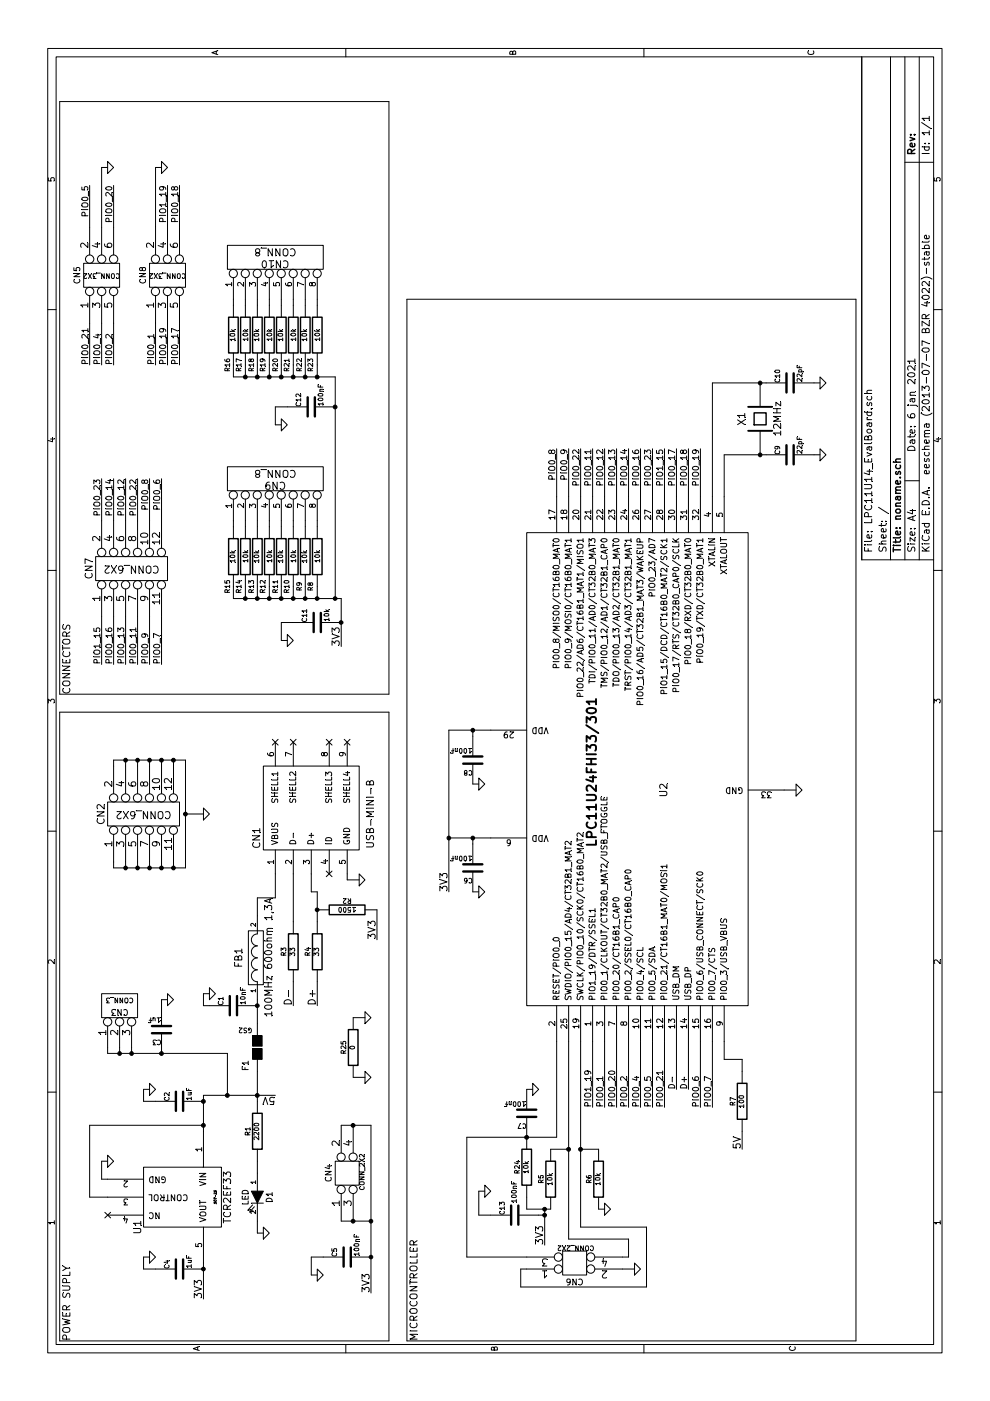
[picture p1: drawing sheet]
EESchema Schematic File Version 2
LIBS:power
LIBS:device
LIBS:transistors
LIBS:conn
LIBS:linear
LIBS:regul
LIBS:74xx
LIBS:cmos4000
LIBS:adc-dac
LIBS:memory
LIBS:xilinx
LIBS:special
LIBS:microcontrollers
LIBS:dsp
LIBS:microchip
LIBS:analog_switches
LIBS:motorola
LIBS:texas
LIBS:intel
LIBS:audio
LIBS:interface
LIBS:digital-audio
LIBS:philips
LIBS:display
LIBS:cypress
LIBS:siliconi
LIBS:opto
LIBS:atmel
LIBS:contrib
LIBS:valves
LIBS:LPC11U14_EvalBoard-cache
EELAYER 27 0
EELAYER END
$Descr A4 11693 8268
encoding utf-8
Sheet 1 1
Title "noname.sch"
Date "6 jan 2021"
Rev ""
Comp ""
Comment1 ""
Comment2 ""
Comment3 ""
Comment4 ""
$EndDescr
$Comp
L USB-MINI-B CN1
U 1 1
P 4950 2600
F 0 "CN1" H 4700 3050 60  0000 C CNN
F 1 "USB-MINI-B" H 4900 2100 60  0000 C CNN
F 2 "~" H 4950 2600 60  0000 C CNN
F 3 "~" H 4950 2600 60  0000 C CNN
	1    4950 2600
	1    0    0    -1  
$EndComp
$Comp
L GND #PWR?
U 1 1
P 4350 3000
F 0 "#PWR?" H 4350 3000 30  0001 C CNN
F 1 "GND" H 4350 2930 30  0001 C CNN
F 2 "~" H 4350 3000 60  0000 C CNN
F 3 "~" H 4350 3000 60  0000 C CNN
	1    4350 3000
	1    0    0    -1  
$EndComp
$Comp
L C C1
U 1 1
P 3300 1950
F 0 "C1" H 3300 2050 40  0000 L CNN
F 1 "10nF" H 3306 1865 40  0000 L CNN
F 2 "~" H 3338 1800 30  0000 C CNN
F 3 "~" H 3300 1950 60  0000 C CNN
	1    3300 1950
	1    0    0    -1  
$EndComp
$Comp
L CRYSTAL X1
U 1 1
P 8200 6350
F 0 "X1" H 8200 6500 60  0000 C CNN
F 1 "12MHz" H 8200 6200 60  0000 C CNN
F 2 "~" H 8200 6350 60  0000 C CNN
F 3 "~" H 8200 6350 60  0000 C CNN
	1    8200 6350
	1    0    0    -1  
$EndComp
$Comp
L FILTER FB1
U 1 1
P 3700 2150
F 0 "FB1" H 3700 2300 60  0000 C CNN
F 1 "100MHz 600ohm 1,3A" H 3700 2050 60  0000 C CNN
F 2 "~" H 3700 2150 60  0000 C CNN
F 3 "~" H 3700 2150 60  0000 C CNN
	1    3700 2150
	1    0    0    -1  
$EndComp
$Comp
L LED D1
U 1 1
P 1700 2150
F 0 "D1" H 1700 2250 50  0000 C CNN
F 1 "LED" H 1700 2050 50  0000 C CNN
F 2 "~" H 1700 2150 60  0000 C CNN
F 3 "~" H 1700 2150 60  0000 C CNN
	1    1700 2150
	-1   0    0    1   
$EndComp
$Comp
L R R3
U 1 1
P 3750 2450
F 0 "R3" V 3830 2450 40  0000 C CNN
F 1 "33" V 3757 2451 40  0000 C CNN
F 2 "~" V 3680 2450 30  0000 C CNN
F 3 "~" H 3750 2450 30  0000 C CNN
	1    3750 2450
	0    -1   -1   0   
$EndComp
$Comp
L R R4
U 1 1
P 3750 2650
F 0 "R4" V 3830 2650 40  0000 C CNN
F 1 "33" V 3757 2651 40  0000 C CNN
F 2 "~" V 3680 2650 30  0000 C CNN
F 3 "~" H 3750 2650 30  0000 C CNN
	1    3750 2650
	0    -1   -1   0   
$EndComp
NoConn ~ 4400 2750
NoConn ~ 5500 2750
NoConn ~ 5500 2450
NoConn ~ 5500 2300
NoConn ~ 5500 2900
$Comp
L GND #PWR?
U 1 1
P 3400 1750
F 0 "#PWR?" H 3400 1750 30  0001 C CNN
F 1 "GND" H 3400 1680 30  0001 C CNN
F 2 "~" H 3400 1750 60  0000 C CNN
F 3 "~" H 3400 1750 60  0000 C CNN
	1    3400 1750
	1    0    0    -1  
$EndComp
$Comp
L R R1
U 1 1
P 2250 2150
F 0 "R1" V 2330 2150 40  0000 C CNN
F 1 "2200" V 2257 2151 40  0000 C CNN
F 2 "~" V 2180 2150 30  0000 C CNN
F 3 "~" H 2250 2150 30  0000 C CNN
	1    2250 2150
	0    -1   -1   0   
$EndComp
$Comp
L GND #PWR?
U 1 1
P 1400 2200
F 0 "#PWR?" H 1400 2200 30  0001 C CNN
F 1 "GND" H 1400 2130 30  0001 C CNN
F 2 "~" H 1400 2200 60  0000 C CNN
F 3 "~" H 1400 2200 60  0000 C CNN
	1    1400 2200
	1    0    0    -1  
$EndComp
$Comp
L TCR2EF33 U1
U 1 1
P 1700 1600
F 0 "U1" H 1950 1150 60  0000 C CNN
F 1 "TCR2EF33" H 1700 1900 60  0000 C CNN
F 2 "" H 1700 1600 60  0000 C CNN
F 3 "" H 1700 1600 60  0000 C CNN
	1    1700 1600
	-1   0    0    1   
$EndComp
$Comp
L C C2
U 1 1
P 2500 1500
F 0 "C2" H 2500 1600 40  0000 L CNN
F 1 "1uF" H 2506 1415 40  0000 L CNN
F 2 "~" H 2538 1350 30  0000 C CNN
F 3 "~" H 2500 1500 60  0000 C CNN
	1    2500 1500
	1    0    0    -1  
$EndComp
$Comp
L C C4
U 1 1
P 1100 1500
F 0 "C4" H 1100 1600 40  0000 L CNN
F 1 "1uF" H 1106 1415 40  0000 L CNN
F 2 "~" H 1138 1350 30  0000 C CNN
F 3 "~" H 1100 1500 60  0000 C CNN
	1    1100 1500
	1    0    0    -1  
$EndComp
Text Label 2550 2300 1    60   ~ 0
5V
$Comp
L GND #PWR?
U 1 1
P 2000 900
F 0 "#PWR?" H 2000 900 30  0001 C CNN
F 1 "GND" H 2000 830 30  0001 C CNN
F 2 "~" H 2000 900 60  0000 C CNN
F 3 "~" H 2000 900 60  0000 C CNN
	1    2000 900 
	1    0    0    -1  
$EndComp
NoConn ~ 1550 900 
$Comp
L GND #PWR?
U 1 1
P 2600 1250
F 0 "#PWR?" H 2600 1250 30  0001 C CNN
F 1 "GND" H 2600 1180 30  0001 C CNN
F 2 "~" H 2600 1250 60  0000 C CNN
F 3 "~" H 2600 1250 60  0000 C CNN
	1    2600 1250
	1    0    0    -1  
$EndComp
$Comp
L GND #PWR?
U 1 1
P 1200 1250
F 0 "#PWR?" H 1200 1250 30  0001 C CNN
F 1 "GND" H 1200 1180 30  0001 C CNN
F 2 "~" H 1200 1250 60  0000 C CNN
F 3 "~" H 1200 1250 60  0000 C CNN
	1    1200 1250
	1    0    0    -1  
$EndComp
Text Label 850  1700 0    60   ~ 0
3V3
Text Label 3300 2450 0    60   ~ 0
D-
Text Label 3300 2650 0    60   ~ 0
D+
$Comp
L LPC11U24FHI33/301 U2
U 1 1
P 5100 5350
F 0 "U2" H 5100 5150 60  0000 C CNN
F 1 "LPC11U24FHI33/301" H 5250 5750 79  0000 C CNB
F 2 "" H 5100 5350 60  0000 C CNN
F 3 "" H 5100 5350 60  0000 C CNN
	1    5100 5350
	1    0    0    -1  
$EndComp
$Comp
L CONN_2X2 CN6
U 1 1
P 1150 4800
F 0 "CN6" H 1150 4950 50  0000 C CNN
F 1 "CONN_2X2" H 1160 4670 40  0000 C CNN
F 2 "~" H 1150 4800 60  0000 C CNN
F 3 "~" H 1150 4800 60  0000 C CNN
	1    1150 4800
	0    -1   1    0   
$EndComp
$Comp
L C C3
U 1 1
P 3100 1350
F 0 "C3" H 3100 1450 40  0000 L CNN
F 1 "1uF" H 3106 1265 40  0000 L CNN
F 2 "~" H 3138 1200 30  0000 C CNN
F 3 "~" H 3100 1350 60  0000 C CNN
	1    3100 1350
	0    -1   -1   0   
$EndComp
$Comp
L CONN_3 CN3
U 1 1
P 3300 1000
F 0 "CN3" V 3250 1000 50  0000 C CNN
F 1 "CONN_3" V 3350 1000 40  0000 C CNN
F 2 "~" H 3300 1000 60  0000 C CNN
F 3 "~" H 3300 1000 60  0000 C CNN
	1    3300 1000
	1    0    0    -1  
$EndComp
$Comp
L GND #PWR?
U 1 1
P 3350 1400
F 0 "#PWR?" H 3350 1400 30  0001 C CNN
F 1 "GND" H 3350 1330 30  0001 C CNN
F 2 "~" H 3350 1400 60  0000 C CNN
F 3 "~" H 3350 1400 60  0000 C CNN
	1    3350 1400
	1    0    0    -1  
$EndComp
$Comp
L C C7
U 1 1
P 2400 4400
F 0 "C7" H 2400 4500 40  0000 L CNN
F 1 "100nF" H 2406 4315 40  0000 L CNN
F 2 "~" H 2438 4250 30  0000 C CNN
F 3 "~" H 2400 4400 60  0000 C CNN
	1    2400 4400
	0    -1   -1   0   
$EndComp
$Comp
L R R24
U 1 1
P 1950 4400
F 0 "R24" V 2030 4400 40  0000 C CNN
F 1 "10k" V 1957 4401 40  0000 C CNN
F 2 "~" V 1880 4400 30  0000 C CNN
F 3 "~" H 1950 4400 30  0000 C CNN
	1    1950 4400
	0    -1   -1   0   
$EndComp
$Comp
L GND #PWR?
U 1 1
P 2600 4450
F 0 "#PWR?" H 2600 4450 30  0001 C CNN
F 1 "GND" H 2600 4380 30  0001 C CNN
F 2 "~" H 2600 4450 60  0000 C CNN
F 3 "~" H 2600 4450 60  0000 C CNN
	1    2600 4450
	1    0    0    -1  
$EndComp
$Comp
L GND #PWR?
U 1 1
P 1100 5300
F 0 "#PWR?" H 1100 5300 30  0001 C CNN
F 1 "GND" H 1100 5230 30  0001 C CNN
F 2 "~" H 1100 5300 60  0000 C CNN
F 3 "~" H 1100 5300 60  0000 C CNN
	1    1100 5300
	1    0    0    -1  
$EndComp
$Comp
L R R5
U 1 1
P 1850 4600
F 0 "R5" V 1930 4600 40  0000 C CNN
F 1 "10k" V 1857 4601 40  0000 C CNN
F 2 "~" V 1780 4600 30  0000 C CNN
F 3 "~" H 1850 4600 30  0000 C CNN
	1    1850 4600
	0    -1   -1   0   
$EndComp
$Comp
L R R6
U 1 1
P 1850 5000
F 0 "R6" V 1930 5000 40  0000 C CNN
F 1 "10k" V 1857 5001 40  0000 C CNN
F 2 "~" V 1780 5000 30  0000 C CNN
F 3 "~" H 1850 5000 30  0000 C CNN
	1    1850 5000
	0    -1   -1   0   
$EndComp
$Comp
L GND #PWR?
U 1 1
P 1600 5050
F 0 "#PWR?" H 1600 5050 30  0001 C CNN
F 1 "GND" H 1600 4980 30  0001 C CNN
F 2 "~" H 1600 5050 60  0000 C CNN
F 3 "~" H 1600 5050 60  0000 C CNN
	1    1600 5050
	1    0    0    -1  
$EndComp
Text Label 1300 4550 0    60   ~ 0
3V3
$Comp
L C C8
U 1 1
P 5350 3950
F 0 "C8" H 5350 4050 40  0000 L CNN
F 1 "100nF" H 5356 3865 40  0000 L CNN
F 2 "~" H 5388 3800 30  0000 C CNN
F 3 "~" H 5350 3950 60  0000 C CNN
	1    5350 3950
	0    -1   -1   0   
$EndComp
$Comp
L C C6
U 1 1
P 4450 3950
F 0 "C6" H 4450 4050 40  0000 L CNN
F 1 "100nF" H 4456 3865 40  0000 L CNN
F 2 "~" H 4488 3800 30  0000 C CNN
F 3 "~" H 4450 3950 60  0000 C CNN
	1    4450 3950
	0    -1   -1   0   
$EndComp
Text Label 4250 3750 0    60   ~ 0
3V3
$Comp
L GND #PWR?
U 1 1
P 4250 4000
F 0 "#PWR?" H 4250 4000 30  0001 C CNN
F 1 "GND" H 4250 3930 30  0001 C CNN
F 2 "~" H 4250 4000 60  0000 C CNN
F 3 "~" H 4250 4000 60  0000 C CNN
	1    4250 4000
	1    0    0    -1  
$EndComp
$Comp
L GND #PWR?
U 1 1
P 5150 4000
F 0 "#PWR?" H 5150 4000 30  0001 C CNN
F 1 "GND" H 5150 3930 30  0001 C CNN
F 2 "~" H 5150 4000 60  0000 C CNN
F 3 "~" H 5150 4000 60  0000 C CNN
	1    5150 4000
	1    0    0    -1  
$EndComp
$Comp
L GND #PWR?
U 1 1
P 5100 6650
F 0 "#PWR?" H 5100 6650 30  0001 C CNN
F 1 "GND" H 5100 6580 30  0001 C CNN
F 2 "~" H 5100 6650 60  0000 C CNN
F 3 "~" H 5100 6650 60  0000 C CNN
	1    5100 6650
	1    0    0    -1  
$EndComp
$Comp
L C C9
U 1 1
P 7900 6600
F 0 "C9" H 7900 6700 40  0000 L CNN
F 1 "22pF" H 7906 6515 40  0000 L CNN
F 2 "~" H 7938 6450 30  0000 C CNN
F 3 "~" H 7900 6600 60  0000 C CNN
	1    7900 6600
	1    0    0    -1  
$EndComp
$Comp
L C C10
U 1 1
P 8500 6600
F 0 "C10" H 8500 6700 40  0000 L CNN
F 1 "22pF" H 8506 6515 40  0000 L CNN
F 2 "~" H 8538 6450 30  0000 C CNN
F 3 "~" H 8500 6600 60  0000 C CNN
	1    8500 6600
	1    0    0    -1  
$EndComp
$Comp
L GND #PWR?
U 1 1
P 7900 6850
F 0 "#PWR?" H 7900 6850 30  0001 C CNN
F 1 "GND" H 7900 6780 30  0001 C CNN
F 2 "~" H 7900 6850 60  0000 C CNN
F 3 "~" H 7900 6850 60  0000 C CNN
	1    7900 6850
	1    0    0    -1  
$EndComp
$Comp
L GND #PWR?
U 1 1
P 8500 6850
F 0 "#PWR?" H 8500 6850 30  0001 C CNN
F 1 "GND" H 8500 6780 30  0001 C CNN
F 2 "~" H 8500 6850 60  0000 C CNN
F 3 "~" H 8500 6850 60  0000 C CNN
	1    8500 6850
	1    0    0    -1  
$EndComp
$Comp
L CONN_2X2 CN4
U 1 1
P 1900 2900
F 0 "CN4" H 1900 3050 50  0000 C CNN
F 1 "CONN_2X2" H 1910 2770 40  0000 C CNN
F 2 "~" H 1900 2900 60  0000 C CNN
F 3 "~" H 1900 2900 60  0000 C CNN
	1    1900 2900
	1    0    0    -1  
$EndComp
Text Label 900  3100 0    60   ~ 0
3V3
$Comp
L CONN_6X2 CN2
U 1 1
P 4900 1200
F 0 "CN2" H 4900 1550 60  0000 C CNN
F 1 "CONN_6X2" V 4900 1200 60  0000 C CNN
F 2 "~" H 4900 1200 60  0000 C CNN
F 3 "~" H 4900 1200 60  0000 C CNN
	1    4900 1200
	1    0    0    -1  
$EndComp
$Comp
L GND #PWR?
U 1 1
P 4900 1700
F 0 "#PWR?" H 4900 1700 30  0001 C CNN
F 1 "GND" H 4900 1630 30  0001 C CNN
F 2 "~" H 4900 1700 60  0000 C CNN
F 3 "~" H 4900 1700 60  0000 C CNN
	1    4900 1700
	1    0    0    -1  
$EndComp
Text Notes 500  600  0    60   ~ 0
POWER SUPLY
Text Label 2450 4950 0    51   ~ 0
PIO1_19
Text Label 2450 5050 0    51   ~ 0
PIO0_1
Text Label 2450 5150 0    51   ~ 0
PIO0_20
Text Label 2450 5250 0    51   ~ 0
PIO0_2
Text Label 2450 5350 0    51   ~ 0
PIO0_4
Text Label 2450 5450 0    51   ~ 0
PIO0_5
Text Label 2450 5550 0    51   ~ 0
PIO0_21
Text Label 2600 5650 0    51   ~ 0
D-
Text Label 2600 5750 0    51   ~ 0
D+
Text Label 2450 5850 0    51   ~ 0
PIO0_6
Text Label 2450 5950 0    51   ~ 0
PIO0_7
Text Label 7950 4650 2    51   ~ 0
PIO0_8
Text Label 7950 4750 2    51   ~ 0
PIO0_9
Text Label 7950 4850 2    51   ~ 0
PIO0_22
Text Label 7950 4950 2    51   ~ 0
PIO0_11
Text Label 7950 5050 2    51   ~ 0
PIO0_12
Text Label 7950 5150 2    51   ~ 0
PIO0_13
Text Label 7950 5250 2    51   ~ 0
PIO0_14
Text Label 7950 5350 2    51   ~ 0
PIO0_16
Text Label 7950 5450 2    51   ~ 0
PIO0_23
Text Label 7950 5550 2    51   ~ 0
PIO1_15
Text Label 7950 5650 2    51   ~ 0
PIO0_17
Text Label 7950 5750 2    51   ~ 0
PIO0_18
Text Label 7950 5850 2    51   ~ 0
PIO0_19
$Comp
L CONN_6X2 CN7
U 1 1
P 6950 1100
F 0 "CN7" H 6950 1450 60  0000 C CNN
F 1 "CONN_6X2" V 6950 1100 60  0000 C CNN
F 2 "~" H 6950 1100 60  0000 C CNN
F 3 "~" H 6950 1100 60  0000 C CNN
	1    6950 1100
	1    0    0    -1  
$EndComp
$Comp
L CONN_3X2 CN5
U 1 1
P 9400 900
F 0 "CN5" H 9400 1150 50  0000 C CNN
F 1 "CONN_3X2" V 9400 950 40  0000 C CNN
F 2 "~" H 9400 900 60  0000 C CNN
F 3 "~" H 9400 900 60  0000 C CNN
	1    9400 900 
	1    0    0    -1  
$EndComp
$Comp
L CONN_3X2 CN8
U 1 1
P 9400 1450
F 0 "CN8" H 9400 1700 50  0000 C CNN
F 1 "CONN_3X2" V 9400 1500 40  0000 C CNN
F 2 "~" H 9400 1450 60  0000 C CNN
F 3 "~" H 9400 1450 60  0000 C CNN
	1    9400 1450
	1    0    0    -1  
$EndComp
Text Label 6150 850  0    51   ~ 0
PIO1_15
Text Label 7700 850  2    51   ~ 0
PIO0_23
Text Label 6150 950  0    51   ~ 0
PIO0_16
Text Label 7700 950  2    51   ~ 0
PIO0_14
Text Label 6150 1050 0    51   ~ 0
PIO0_13
Text Label 7700 1050 2    51   ~ 0
PIO0_12
Text Label 6150 1150 0    51   ~ 0
PIO0_11
Text Label 7700 1150 2    51   ~ 0
PIO0_22
Text Label 6150 1250 0    51   ~ 0
PIO0_9
Text Label 7700 1250 2    51   ~ 0
PIO0_8
Text Label 6150 1350 0    51   ~ 0
PIO0_7
Text Label 7700 1350 2    51   ~ 0
PIO0_6
Text Label 8650 750  0    51   ~ 0
PIO0_21
Text Label 10150 750  2    51   ~ 0
PIO0_5
Text Label 8650 850  0    51   ~ 0
PIO0_4
$Comp
L GND #PWR?
U 1 1
P 10300 900
F 0 "#PWR?" H 10300 900 30  0001 C CNN
F 1 "GND" H 10300 830 30  0001 C CNN
F 2 "~" H 10300 900 60  0000 C CNN
F 3 "~" H 10300 900 60  0000 C CNN
	1    10300 900 
	1    0    0    -1  
$EndComp
Text Label 8650 950  0    51   ~ 0
PIO0_2
Text Label 10150 950  2    51   ~ 0
PIO0_20
$Comp
L GND #PWR?
U 1 1
P 10300 1350
F 0 "#PWR?" H 10300 1350 30  0001 C CNN
F 1 "GND" H 10300 1280 30  0001 C CNN
F 2 "~" H 10300 1350 60  0000 C CNN
F 3 "~" H 10300 1350 60  0000 C CNN
	1    10300 1350
	1    0    0    -1  
$EndComp
Text Label 8650 1300 0    51   ~ 0
PIO0_1
Text Label 8650 1400 0    51   ~ 0
PIO0_19
Text Label 10150 1400 2    51   ~ 0
PIO1_19
Text Label 8650 1500 0    51   ~ 0
PIO0_17
Text Label 10150 1500 2    51   ~ 0
PIO0_18
$Comp
L R R2
U 1 1
P 4100 2900
F 0 "R2" V 4180 2900 40  0000 C CNN
F 1 "1500" V 4107 2901 40  0000 C CNN
F 2 "~" V 4030 2900 30  0000 C CNN
F 3 "~" H 4100 2900 30  0000 C CNN
	1    4100 2900
	1    0    0    -1  
$EndComp
Text Label 3850 3150 0    60   ~ 0
3V3
$Comp
L GS2 F1
U 1 1
P 2950 2150
F 0 "F1" V 3050 2300 50  0000 C CNN
F 1 "GS2" H 3050 2001 40  0000 C CNN
F 2 "~" H 2950 2150 60  0000 C CNN
F 3 "~" H 2950 2150 60  0000 C CNN
	1    2950 2150
	0    -1   -1   0   
$EndComp
Text Notes 5900 600  0    60   ~ 0
CONNECTORS
Text Notes 500  3500 0    60   ~ 0
MICROCONTROLLER
$Comp
L CONN_8 CN9
U 1 1
P 7700 2300
F 0 "CN9" V 7650 2300 60  0000 C CNN
F 1 "CONN_8" V 7750 2300 60  0000 C CNN
F 2 "~" H 7700 2300 60  0000 C CNN
F 3 "~" H 7700 2300 60  0000 C CNN
	1    7700 2300
	1    0    0    -1  
$EndComp
$Comp
L CONN_8 CN10
U 1 1
P 9550 2300
F 0 "CN10" V 9500 2300 60  0000 C CNN
F 1 "CONN_8" V 9600 2300 60  0000 C CNN
F 2 "~" H 9550 2300 60  0000 C CNN
F 3 "~" H 9550 2300 60  0000 C CNN
	1    9550 2300
	1    0    0    -1  
$EndComp
$Comp
L R R16
U 1 1
P 8900 1950
F 0 "R16" V 8950 2200 40  0000 C CNN
F 1 "10k" V 8907 1951 40  0000 C CNN
F 2 "~" V 8830 1950 30  0000 C CNN
F 3 "~" H 8900 1950 30  0000 C CNN
	1    8900 1950
	0    -1   -1   0   
$EndComp
$Comp
L R R17
U 1 1
P 8900 2050
F 0 "R17" V 8850 1800 40  0000 C CNN
F 1 "10k" V 8907 2051 40  0000 C CNN
F 2 "~" V 8830 2050 30  0000 C CNN
F 3 "~" H 8900 2050 30  0000 C CNN
	1    8900 2050
	0    1    1    0   
$EndComp
$Comp
L R R18
U 1 1
P 8900 2150
F 0 "R18" V 8950 2400 40  0000 C CNN
F 1 "10k" V 8907 2151 40  0000 C CNN
F 2 "~" V 8830 2150 30  0000 C CNN
F 3 "~" H 8900 2150 30  0000 C CNN
	1    8900 2150
	0    -1   -1   0   
$EndComp
$Comp
L R R19
U 1 1
P 8900 2250
F 0 "R19" V 8850 2000 40  0000 C CNN
F 1 "10k" V 8907 2251 40  0000 C CNN
F 2 "~" V 8830 2250 30  0000 C CNN
F 3 "~" H 8900 2250 30  0000 C CNN
	1    8900 2250
	0    1    1    0   
$EndComp
$Comp
L R R20
U 1 1
P 8900 2350
F 0 "R20" V 8950 2600 40  0000 C CNN
F 1 "10k" V 8907 2351 40  0000 C CNN
F 2 "~" V 8830 2350 30  0000 C CNN
F 3 "~" H 8900 2350 30  0000 C CNN
	1    8900 2350
	0    -1   -1   0   
$EndComp
$Comp
L R R21
U 1 1
P 8900 2450
F 0 "R21" V 8850 2200 40  0000 C CNN
F 1 "10k" V 8907 2451 40  0000 C CNN
F 2 "~" V 8830 2450 30  0000 C CNN
F 3 "~" H 8900 2450 30  0000 C CNN
	1    8900 2450
	0    1    1    0   
$EndComp
$Comp
L R R22
U 1 1
P 8900 2550
F 0 "R22" V 8950 2800 40  0000 C CNN
F 1 "10k" V 8907 2551 40  0000 C CNN
F 2 "~" V 8830 2550 30  0000 C CNN
F 3 "~" H 8900 2550 30  0000 C CNN
	1    8900 2550
	0    -1   -1   0   
$EndComp
$Comp
L R R23
U 1 1
P 8900 2650
F 0 "R23" V 8850 2400 40  0000 C CNN
F 1 "10k" V 8907 2651 40  0000 C CNN
F 2 "~" V 8830 2650 30  0000 C CNN
F 3 "~" H 8900 2650 30  0000 C CNN
	1    8900 2650
	0    1    1    0   
$EndComp
$Comp
L R R15
U 1 1
P 7050 1950
F 0 "R15" V 7100 2200 40  0000 C CNN
F 1 "10k" V 7057 1951 40  0000 C CNN
F 2 "~" V 6980 1950 30  0000 C CNN
F 3 "~" H 7050 1950 30  0000 C CNN
	1    7050 1950
	0    -1   -1   0   
$EndComp
$Comp
L R R14
U 1 1
P 7050 2050
F 0 "R14" V 7000 1800 40  0000 C CNN
F 1 "10k" V 7057 2051 40  0000 C CNN
F 2 "~" V 6980 2050 30  0000 C CNN
F 3 "~" H 7050 2050 30  0000 C CNN
	1    7050 2050
	0    1    1    0   
$EndComp
$Comp
L R R13
U 1 1
P 7050 2150
F 0 "R13" V 7100 2400 40  0000 C CNN
F 1 "10k" V 7057 2151 40  0000 C CNN
F 2 "~" V 6980 2150 30  0000 C CNN
F 3 "~" H 7050 2150 30  0000 C CNN
	1    7050 2150
	0    -1   -1   0   
$EndComp
$Comp
L R R12
U 1 1
P 7050 2250
F 0 "R12" V 7000 2000 40  0000 C CNN
F 1 "10k" V 7057 2251 40  0000 C CNN
F 2 "~" V 6980 2250 30  0000 C CNN
F 3 "~" H 7050 2250 30  0000 C CNN
	1    7050 2250
	0    1    1    0   
$EndComp
$Comp
L R R11
U 1 1
P 7050 2350
F 0 "R11" V 7100 2600 40  0000 C CNN
F 1 "10k" V 7057 2351 40  0000 C CNN
F 2 "~" V 6980 2350 30  0000 C CNN
F 3 "~" H 7050 2350 30  0000 C CNN
	1    7050 2350
	0    -1   -1   0   
$EndComp
$Comp
L R R10
U 1 1
P 7050 2450
F 0 "R10" V 7000 2200 40  0000 C CNN
F 1 "10k" V 7057 2451 40  0000 C CNN
F 2 "~" V 6980 2450 30  0000 C CNN
F 3 "~" H 7050 2450 30  0000 C CNN
	1    7050 2450
	0    1    1    0   
$EndComp
$Comp
L R R9
U 1 1
P 7050 2550
F 0 "R9" V 7100 2800 40  0000 C CNN
F 1 "10k" V 7057 2551 40  0000 C CNN
F 2 "~" V 6980 2550 30  0000 C CNN
F 3 "~" H 7050 2550 30  0000 C CNN
	1    7050 2550
	0    -1   -1   0   
$EndComp
$Comp
L R R8
U 1 1
P 7050 2650
F 0 "R8" V 7000 2400 40  0000 C CNN
F 1 "10k" V 7057 2651 40  0000 C CNN
F 2 "~" V 6980 2650 30  0000 C CNN
F 3 "~" H 7050 2650 30  0000 C CNN
	1    7050 2650
	0    1    1    0   
$EndComp
$Comp
L C C11
U 1 1
P 6500 2650
F 0 "C11" H 6500 2750 40  0000 L CNN
F 1 "10k" H 6506 2565 40  0000 L CNN
F 2 "~" H 6538 2500 30  0000 C CNN
F 3 "~" H 6500 2650 60  0000 C CNN
	1    6500 2650
	1    0    0    -1  
$EndComp
Text Label 6300 2850 0    60   ~ 0
3V3
$Comp
L GND #PWR?
U 1 1
P 6350 2400
F 0 "#PWR?" H 6350 2400 30  0001 C CNN
F 1 "GND" H 6350 2330 30  0001 C CNN
F 2 "~" H 6350 2400 60  0000 C CNN
F 3 "~" H 6350 2400 60  0000 C CNN
	1    6350 2400
	1    0    0    -1  
$EndComp
$Comp
L GND #PWR?
U 1 1
P 2700 3050
F 0 "#PWR?" H 2700 3050 30  0001 C CNN
F 1 "GND" H 2700 2980 30  0001 C CNN
F 2 "~" H 2700 3050 60  0000 C CNN
F 3 "~" H 2700 3050 60  0000 C CNN
	1    2700 3050
	1    0    0    -1  
$EndComp
$Comp
L GND #PWR?
U 1 1
P 3200 3050
F 0 "#PWR?" H 3200 3050 30  0001 C CNN
F 1 "GND" H 3200 2980 30  0001 C CNN
F 2 "~" H 3200 3050 60  0000 C CNN
F 3 "~" H 3200 3050 60  0000 C CNN
	1    3200 3050
	1    0    0    -1  
$EndComp
$Comp
L R R25
U 1 1
P 2950 2950
F 0 "R25" V 3030 2950 40  0000 C CNN
F 1 "0" V 2957 2951 40  0000 C CNN
F 2 "~" V 2880 2950 30  0000 C CNN
F 3 "~" H 2950 2950 30  0000 C CNN
	1    2950 2950
	0    -1   -1   0   
$EndComp
$Comp
L R R7
U 1 1
P 2500 6200
F 0 "R7" V 2580 6200 40  0000 C CNN
F 1 "100" V 2507 6201 40  0000 C CNN
F 2 "~" V 2430 6200 30  0000 C CNN
F 3 "~" H 2500 6200 30  0000 C CNN
	1    2500 6200
	0    -1   -1   0   
$EndComp
Text Label 2100 6200 0    60   ~ 0
5V
$Comp
L C C12
U 1 1
P 8300 2600
F 0 "C12" H 8300 2700 40  0000 L CNN
F 1 "100nF" H 8306 2515 40  0000 L CNN
F 2 "~" H 8338 2450 30  0000 C CNN
F 3 "~" H 8300 2600 60  0000 C CNN
	1    8300 2600
	1    0    0    -1  
$EndComp
$Comp
L GND #PWR?
U 1 1
P 8150 2350
F 0 "#PWR?" H 8150 2350 30  0001 C CNN
F 1 "GND" H 8150 2280 30  0001 C CNN
F 2 "~" H 8150 2350 60  0000 C CNN
F 3 "~" H 8150 2350 60  0000 C CNN
	1    8150 2350
	1    0    0    -1  
$EndComp
$Comp
L C C5
U 1 1
P 1200 2900
F 0 "C5" H 1200 3000 40  0000 L CNN
F 1 "100nF" H 1206 2815 40  0000 L CNN
F 2 "~" H 1238 2750 30  0000 C CNN
F 3 "~" H 1200 2900 60  0000 C CNN
	1    1200 2900
	1    0    0    -1  
$EndComp
$Comp
L GND #PWR?
U 1 1
P 1050 2650
F 0 "#PWR?" H 1050 2650 30  0001 C CNN
F 1 "GND" H 1050 2580 30  0001 C CNN
F 2 "~" H 1050 2650 60  0000 C CNN
F 3 "~" H 1050 2650 60  0000 C CNN
	1    1050 2650
	1    0    0    -1  
$EndComp
Wire Wire Line
	4350 3000 4350 2900
Wire Wire Line
	4350 2900 4400 2900
Wire Wire Line
	4050 2150 4200 2150
Wire Wire Line
	3150 2150 3300 2150
Wire Wire Line
	3300 2150 3350 2150
Wire Wire Line
	4400 2300 4200 2300
Wire Wire Line
	4200 2300 4200 2150
Connection ~ 3300 2150
Wire Wire Line
	3300 1750 3300 1700
Wire Wire Line
	3300 1700 3400 1700
Wire Wire Line
	3400 1700 3400 1750
Wire Wire Line
	2500 2150 2550 2150
Wire Wire Line
	2550 2150 2750 2150
Wire Wire Line
	2000 2150 1900 2150
Wire Wire Line
	1400 2200 1400 2150
Wire Wire Line
	1400 2150 1500 2150
Wire Wire Line
	2550 1700 2550 1900
Wire Wire Line
	2550 1900 2550 2150
Wire Wire Line
	2550 2150 2550 2300
Connection ~ 2550 2150
Wire Wire Line
	850  1700 1100 1700
Wire Wire Line
	1100 1700 1150 1700
Wire Wire Line
	2250 1700 2300 1700
Wire Wire Line
	2300 1700 2500 1700
Wire Wire Line
	2500 1700 2550 1700
Connection ~ 2500 1700
Connection ~ 2300 1700
Wire Wire Line
	1850 900  1850 850 
Wire Wire Line
	1850 850  2000 850 
Wire Wire Line
	2000 850  2000 900 
Wire Wire Line
	2300 1700 2300 750 
Wire Wire Line
	2300 750  1700 750 
Wire Wire Line
	1700 750  1700 900 
Wire Wire Line
	1100 1300 1100 1200
Wire Wire Line
	1100 1200 1200 1200
Wire Wire Line
	1200 1200 1200 1250
Wire Wire Line
	2500 1300 2500 1200
Wire Wire Line
	2500 1200 2600 1200
Wire Wire Line
	2600 1200 2600 1250
Connection ~ 1100 1700
Wire Wire Line
	4000 2450 4400 2450
Wire Wire Line
	4250 2650 4250 2600
Wire Wire Line
	4250 2600 4400 2600
Wire Wire Line
	3300 2450 3500 2450
Wire Wire Line
	3300 2650 3500 2650
Wire Wire Line
	2900 1900 2550 1900
Wire Wire Line
	2900 900  2900 1000
Wire Wire Line
	2900 1000 2900 1100
Wire Wire Line
	2900 1100 2900 1350
Wire Wire Line
	2900 1350 2900 1900
Connection ~ 2550 1900
Wire Wire Line
	2900 1100 2950 1100
Connection ~ 2900 1350
Wire Wire Line
	2900 1000 2950 1000
Connection ~ 2900 1100
Wire Wire Line
	2900 900  2950 900 
Connection ~ 2900 1000
Wire Wire Line
	3300 1350 3350 1350
Wire Wire Line
	3350 1350 3350 1400
Wire Wire Line
	2200 3900 2200 4400
Wire Wire Line
	2200 4400 2200 4650
Wire Wire Line
	1200 3900 2200 3900
Connection ~ 2200 4400
Wire Wire Line
	1200 3900 1200 4400
Wire Wire Line
	2600 4450 2600 4400
Wire Wire Line
	1100 5300 1100 5200
Wire Wire Line
	1450 5400 950  5400
Wire Wire Line
	950  5400 950  4350
Wire Wire Line
	950  4350 1100 4350
Wire Wire Line
	1100 4350 1100 4400
Wire Wire Line
	1450 5400 1450 4850
Wire Wire Line
	1450 4850 2100 4850
Wire Wire Line
	2100 4850 3000 4850
Wire Wire Line
	2200 4650 3000 4650
Wire Wire Line
	2100 5000 2100 4850
Connection ~ 2100 4850
Wire Wire Line
	1600 5050 1600 5000
Wire Wire Line
	4250 3750 4700 3750
Wire Wire Line
	4700 3750 5600 3750
Wire Wire Line
	4700 3750 4700 3950
Wire Wire Line
	4700 3950 4700 4100
Wire Wire Line
	5600 3750 5600 3950
Wire Wire Line
	5600 3950 5600 4100
Connection ~ 4700 3750
Wire Wire Line
	5550 3950 5600 3950
Connection ~ 5600 3950
Wire Wire Line
	4650 3950 4700 3950
Connection ~ 4700 3950
Wire Wire Line
	5150 4000 5150 3950
Wire Wire Line
	4250 4000 4250 3950
Wire Wire Line
	5100 6650 5100 6550
Wire Wire Line
	7550 5950 8500 5950
Wire Wire Line
	8500 5950 8500 6350
Wire Wire Line
	8500 6350 8500 6400
Wire Wire Line
	7550 6050 7900 6050
Wire Wire Line
	7900 6050 7900 6350
Wire Wire Line
	7900 6350 7900 6400
Connection ~ 7900 6350
Connection ~ 8500 6350
Wire Wire Line
	7900 6850 7900 6800
Wire Wire Line
	8500 6850 8500 6800
Wire Wire Line
	2300 3100 1500 3100
Wire Wire Line
	1500 3100 1200 3100
Wire Wire Line
	1200 3100 900  3100
Wire Wire Line
	1500 2850 1500 2950
Wire Wire Line
	1500 2950 1500 3100
Connection ~ 1500 2950
Wire Wire Line
	2300 2850 2300 2950
Wire Wire Line
	2300 2950 2300 3100
Connection ~ 1500 3100
Connection ~ 2300 2950
Wire Wire Line
	4500 950  4450 950 
Wire Wire Line
	4450 950  4450 1050
Wire Wire Line
	4450 1050 4450 1150
Wire Wire Line
	4450 1150 4450 1250
Wire Wire Line
	4450 1250 4450 1350
Wire Wire Line
	4450 1350 4450 1450
Wire Wire Line
	4450 1450 4450 1550
Wire Wire Line
	4450 1050 4500 1050
Wire Wire Line
	4450 1150 4500 1150
Connection ~ 4450 1050
Wire Wire Line
	4450 1250 4500 1250
Connection ~ 4450 1150
Wire Wire Line
	4450 1350 4500 1350
Connection ~ 4450 1250
Wire Wire Line
	4450 1450 4500 1450
Connection ~ 4450 1350
Wire Wire Line
	5300 950  5350 950 
Wire Wire Line
	5350 950  5350 1050
Wire Wire Line
	5350 1050 5350 1150
Wire Wire Line
	5350 1150 5350 1250
Wire Wire Line
	5350 1250 5350 1350
Wire Wire Line
	5350 1350 5350 1450
Wire Wire Line
	5350 1450 5350 1550
Wire Wire Line
	5350 1050 5300 1050
Wire Wire Line
	5350 1150 5300 1150
Connection ~ 5350 1050
Wire Wire Line
	5350 1250 5300 1250
Connection ~ 5350 1150
Wire Wire Line
	5350 1350 5300 1350
Connection ~ 5350 1250
Wire Wire Line
	5350 1450 5300 1450
Connection ~ 5350 1350
Wire Wire Line
	4900 1700 4900 1550
Wire Wire Line
	5350 1550 4900 1550
Wire Wire Line
	4900 1550 4450 1550
Connection ~ 5350 1450
Connection ~ 4450 1450
Connection ~ 4900 1550
Wire Notes Line
	500  500  5750 500 
Wire Notes Line
	5750 500  5750 3250
Wire Notes Line
	5750 3250 500  3250
Wire Notes Line
	500  3250 500  500 
Wire Wire Line
	3000 4950 2450 4950
Wire Wire Line
	3000 5050 2450 5050
Wire Wire Line
	3000 5150 2450 5150
Wire Wire Line
	3000 5250 2450 5250
Wire Wire Line
	3000 5350 2450 5350
Wire Wire Line
	3000 5450 2450 5450
Wire Wire Line
	3000 5550 2450 5550
Wire Wire Line
	3000 5650 2600 5650
Wire Wire Line
	3000 5750 2600 5750
Wire Wire Line
	3000 5850 2450 5850
Wire Wire Line
	3000 5950 2450 5950
Wire Wire Line
	7550 4650 7950 4650
Wire Wire Line
	7550 4750 7950 4750
Wire Wire Line
	7550 4850 7950 4850
Wire Wire Line
	7550 4950 7950 4950
Wire Wire Line
	7550 5050 7950 5050
Wire Wire Line
	7550 5150 7950 5150
Wire Wire Line
	7550 5250 7950 5250
Wire Wire Line
	7550 5350 7950 5350
Wire Wire Line
	7550 5450 7950 5450
Wire Wire Line
	7550 5550 7950 5550
Wire Wire Line
	7550 5650 7950 5650
Wire Wire Line
	7550 5750 7950 5750
Wire Wire Line
	7550 5850 7950 5850
Wire Wire Line
	6550 850  6150 850 
Wire Wire Line
	7700 850  7350 850 
Wire Wire Line
	6150 950  6550 950 
Wire Wire Line
	7350 950  7700 950 
Wire Wire Line
	6150 1050 6550 1050
Wire Wire Line
	7350 1050 7700 1050
Wire Wire Line
	6150 1150 6550 1150
Wire Wire Line
	7700 1150 7350 1150
Wire Wire Line
	6150 1250 6550 1250
Wire Wire Line
	7700 1250 7350 1250
Wire Wire Line
	6550 1350 6150 1350
Wire Wire Line
	7700 1350 7350 1350
Wire Wire Line
	8650 750  9000 750 
Wire Wire Line
	9800 750  10150 750 
Wire Wire Line
	8650 850  9000 850 
Wire Wire Line
	9800 850  10300 850 
Wire Wire Line
	8650 950  9000 950 
Wire Wire Line
	9800 950  10150 950 
Wire Wire Line
	8650 1300 9000 1300
Wire Wire Line
	9800 1300 10300 1300
Wire Wire Line
	9000 1400 8650 1400
Wire Wire Line
	10150 1400 9800 1400
Wire Wire Line
	9000 1500 8650 1500
Wire Wire Line
	10150 1500 9800 1500
Wire Wire Line
	4000 2650 4100 2650
Wire Wire Line
	4100 2650 4250 2650
Connection ~ 4100 2650
Wire Wire Line
	3850 3150 4100 3150
Wire Notes Line
	500  3400 9200 3400
Wire Notes Line
	9200 3400 9200 7150
Wire Notes Line
	9200 7150 500  7150
Wire Notes Line
	500  7150 500  3400
Wire Notes Line
	5900 500  5900 3250
Wire Notes Line
	5900 3250 10850 3250
Wire Notes Line
	10850 3250 10850 500 
Wire Notes Line
	10850 500  5900 500 
Wire Wire Line
	10300 850  10300 900 
Wire Wire Line
	10300 1300 10300 1350
Wire Wire Line
	6700 2850 6700 2800
Wire Wire Line
	6700 2800 6700 2650
Wire Wire Line
	6700 2650 6700 2550
Wire Wire Line
	6700 2550 6700 2450
Wire Wire Line
	6700 2450 6700 2350
Wire Wire Line
	6700 2350 6700 2250
Wire Wire Line
	6700 2250 6700 2150
Wire Wire Line
	6700 2150 6700 2050
Wire Wire Line
	6700 2050 6700 1950
Wire Wire Line
	6700 2650 6800 2650
Wire Wire Line
	6700 2550 6800 2550
Connection ~ 6700 2650
Wire Wire Line
	6700 2450 6800 2450
Connection ~ 6700 2550
Wire Wire Line
	6700 2350 6800 2350
Connection ~ 6700 2450
Wire Wire Line
	6700 2250 6800 2250
Connection ~ 6700 2350
Wire Wire Line
	6700 2150 6800 2150
Connection ~ 6700 2250
Wire Wire Line
	6700 2050 6800 2050
Connection ~ 6700 2150
Wire Wire Line
	6700 1950 6800 1950
Connection ~ 6700 2050
Wire Wire Line
	7300 1950 7350 1950
Wire Wire Line
	7300 2050 7350 2050
Wire Wire Line
	7300 2150 7350 2150
Wire Wire Line
	7300 2250 7350 2250
Wire Wire Line
	7300 2350 7350 2350
Wire Wire Line
	7300 2450 7350 2450
Wire Wire Line
	7300 2550 7350 2550
Wire Wire Line
	7300 2650 7350 2650
Wire Wire Line
	8550 2800 8300 2800
Wire Wire Line
	8300 2800 6700 2800
Wire Wire Line
	8550 1950 8550 2050
Wire Wire Line
	8550 2050 8550 2150
Wire Wire Line
	8550 2150 8550 2250
Wire Wire Line
	8550 2250 8550 2350
Wire Wire Line
	8550 2350 8550 2450
Wire Wire Line
	8550 2450 8550 2550
Wire Wire Line
	8550 2550 8550 2650
Wire Wire Line
	8550 2650 8550 2800
Wire Wire Line
	8550 2650 8650 2650
Wire Wire Line
	8550 2550 8650 2550
Connection ~ 8550 2650
Wire Wire Line
	8550 2450 8650 2450
Connection ~ 8550 2550
Wire Wire Line
	8550 2350 8650 2350
Connection ~ 8550 2450
Wire Wire Line
	8550 2250 8650 2250
Connection ~ 8550 2350
Wire Wire Line
	8550 2150 8650 2150
Connection ~ 8550 2250
Wire Wire Line
	8550 2050 8650 2050
Connection ~ 8550 2150
Wire Wire Line
	8550 1950 8650 1950
Connection ~ 8550 2050
Wire Wire Line
	9150 1950 9200 1950
Wire Wire Line
	9150 2050 9200 2050
Wire Wire Line
	9150 2150 9200 2150
Wire Wire Line
	9150 2250 9200 2250
Wire Wire Line
	9150 2350 9200 2350
Wire Wire Line
	9150 2450 9200 2450
Wire Wire Line
	9150 2550 9200 2550
Wire Wire Line
	9150 2650 9200 2650
Wire Wire Line
	6300 2850 6500 2850
Wire Wire Line
	6500 2850 6700 2850
Connection ~ 6700 2800
Connection ~ 6500 2850
Wire Wire Line
	6350 2400 6350 2350
Wire Wire Line
	6350 2350 6500 2350
Wire Wire Line
	6500 2350 6500 2450
Wire Wire Line
	2700 3050 2700 2950
Wire Wire Line
	3200 3050 3200 2950
Wire Wire Line
	3000 6050 2850 6050
Wire Wire Line
	2850 6050 2850 6200
Wire Wire Line
	2850 6200 2750 6200
Wire Wire Line
	2100 6200 2250 6200
Connection ~ 8300 2800
Wire Wire Line
	8150 2350 8150 2300
Wire Wire Line
	8150 2300 8300 2300
Wire Wire Line
	8300 2300 8300 2400
Connection ~ 1200 3100
Wire Wire Line
	1050 2650 1050 2600
Wire Wire Line
	1050 2600 1200 2600
Wire Wire Line
	1200 2600 1200 2700
Wire Wire Line
	1200 5250 1200 5200
Wire Wire Line
	1350 5250 1200 5250
Wire Wire Line
	1350 4750 1350 5250
Wire Wire Line
	1350 4750 2100 4750
Wire Wire Line
	2100 4750 3000 4750
Wire Wire Line
	2100 4600 2100 4750
Connection ~ 2100 4750
Wire Wire Line
	1300 4550 1550 4550
Wire Wire Line
	1550 4550 1600 4550
Wire Wire Line
	1600 4400 1600 4550
Wire Wire Line
	1600 4550 1600 4600
Wire Wire Line
	1600 4400 1700 4400
Connection ~ 1600 4550
$Comp
L C C13
U 1 1
P 1550 4300
F 0 "C13" H 1550 4400 40  0000 L CNN
F 1 "100nF" H 1650 4300 40  0000 L CNN
F 2 "~" H 1588 4150 30  0000 C CNN
F 3 "~" H 1550 4300 60  0000 C CNN
	1    1550 4300
	1    0    0    -1  
$EndComp
Wire Wire Line
	1550 4500 1550 4550
Connection ~ 1550 4550
$Comp
L GND #PWR?
U 1 1
P 1750 4050
F 0 "#PWR?" H 1750 4050 30  0001 C CNN
F 1 "GND" H 1750 3980 30  0001 C CNN
F 2 "~" H 1750 4050 60  0000 C CNN
F 3 "~" H 1750 4050 60  0000 C CNN
	1    1750 4050
	1    0    0    -1  
$EndComp
Wire Wire Line
	1550 4100 1550 4000
Wire Wire Line
	1550 4000 1750 4000
Wire Wire Line
	1750 4000 1750 4050
$EndSCHEMATC
